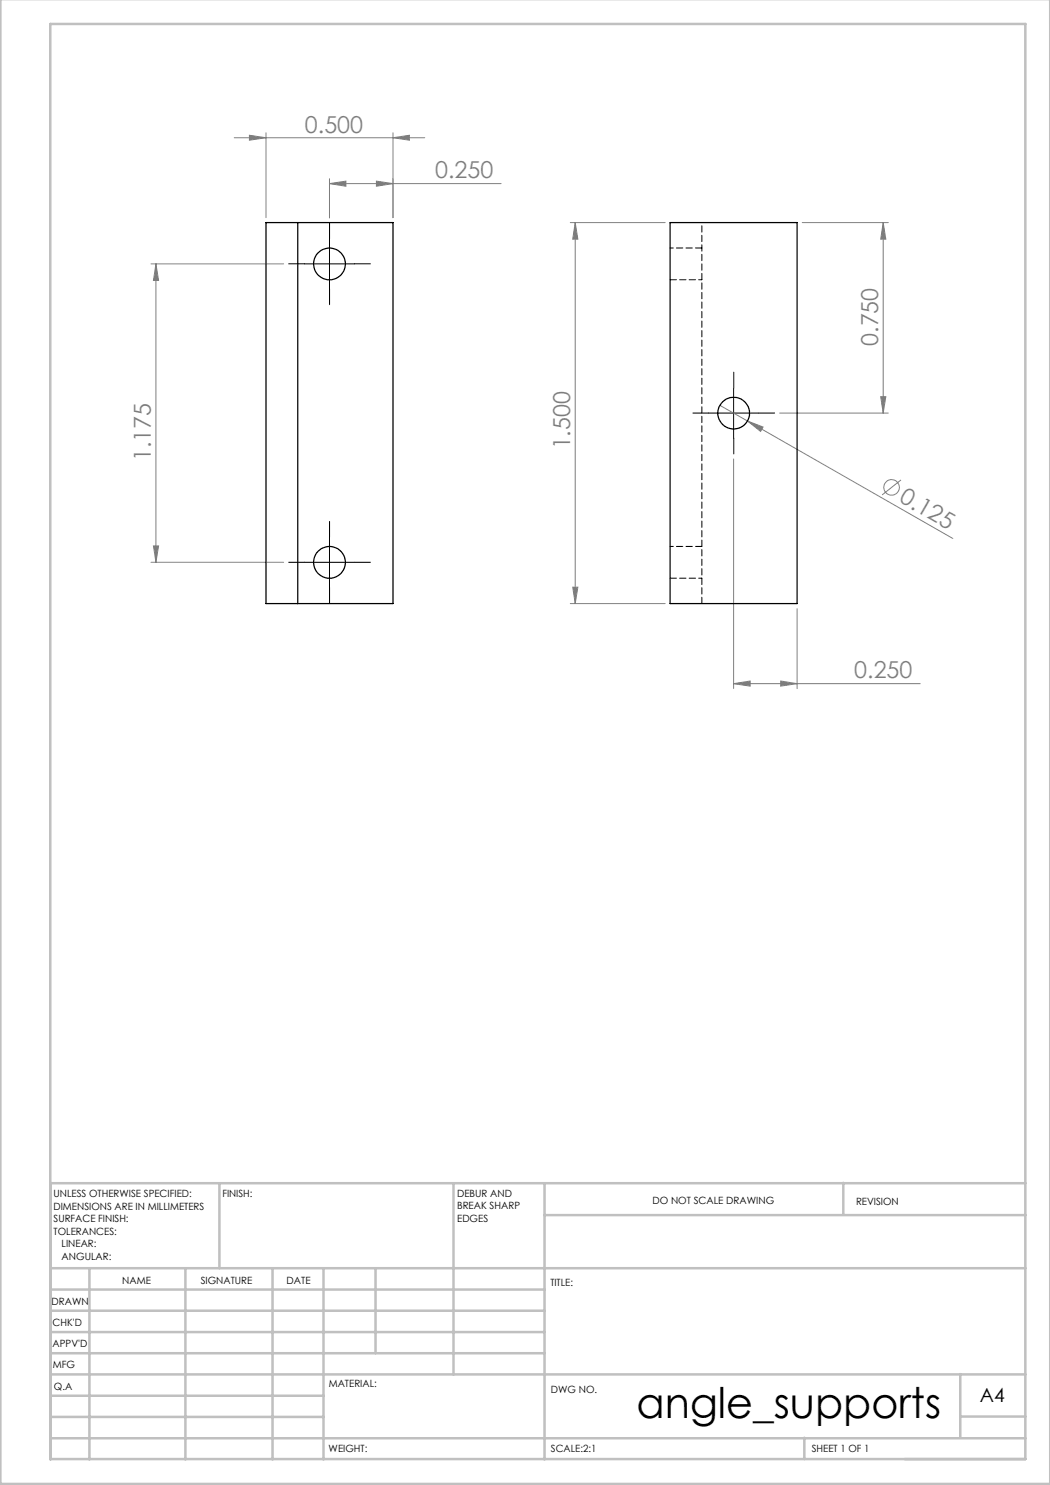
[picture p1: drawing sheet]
<svg xmlns="http://www.w3.org/2000/svg" width="210mm" height="297mm" viewBox="0 0 210 297" stroke-linecap="round" stroke-linejoin="round" font-family="sans-serif">
<g fill="none" stroke="#808080" stroke-width=".2">
<path d="M46.8 27.5h38.1M49.9 27.1l3.3 .4-3.3 .5zM53.2 26.6v16.9M65.9 36.7l3.3-.5v1zM65.9 35.7v7.9M65.9 36.7h34.3M75.3 36.2l3.3 .5-3.3 .5zM78.6 27.5l3.3-.4v.9zM78.6 26.6v16.9M30.2 52.8h26.5M31.2 52.8l.5 3.3h-1zM31.2 52.8v59.7"/>
<path d="M114.1 44.5h18.9M115 44.5v76.2M115 44.5l.6 3.3h-1.1zM160.4 44.5h17.3M176.6 44.5v38.1M176.6 44.5l.6 3.3h-1.1zM176.1 79.3h1.1l-.6 3.3zM144 81.1l5.5 3.1M146.7 91.8v45.9M149.5 84.2l3.1 1.2-.5 .9zM149.5 84.2l41.1 23.5M155.9 82.6h21.8"/>
<path d="M180.2 96l-3.8 3M30.2 112.5h26.5M30.7 109.2h1l-.5 3.3zM114.5 117.4h1.1l-.6 3.3zM114.1 120.7h18.9M146.7 136.7l3.3-.5v1zM146.7 136.7h37.3M156.1 136.2l3.3 .5-3.3 .5zM159.4 121.7v16"/>
<circle cx="178.3" cy="97.5" r="1.56"/>
</g>
<path d="M60.9 52.8h-3.2M65.9 47.8v-3.2M65.9 57.8v3.1M70.9 52.8h3.2M146.8 77.6v-3.2M141.8 82.6h-3.2M146.8 87.6v3.2M151.8 82.6h3.1M60.9 112.5h-3.2M65.9 107.5v-3.2M65.9 117.5v3.1M70.9 112.5h3.2" fill="none" stroke="#000" stroke-width=".2" stroke-dasharray="15.2 1.3 1.3 1.3"/>
<path d="M60.9 52.8h10M65.9 47.8v10M146.7 77.6v10M141.7 82.6h10M60.9 112.5h10M65.9 107.5v10" fill="none" stroke="#000" stroke-width=".2"/>
<g fill="none" stroke="#c0c0c0" stroke-width=".5">
<path d="M.1 -.1v296.9h209.9v-296.9M10.1 4.8h195v287h-195zM43.9 236.6v17M90.7 236.6v38.3M108.9 236.6v55.3M168.7 236.6v6.3M205.1 236.6h-195v55.3M10.1 253.6h195M10.1 257.9h98.8M17.9 253.6v38.3M37.1 253.6v38.3M54.5 253.6v38.3"/>
<path d="M64.7 253.6v38.3M75.1 253.6v17M108.9 243h96.2M10.1 270.6h98.8M10.1 266.4h98.8M10.1 262.1h98.8M10.1 279.1h54.6M10.1 274.9h195M192.1 274.8v12.7M10.1 287.7h195M10.1 283.4h54.6M160.9 287.5v4.3"/>
<path d="M192.1 283.3h13"/>
</g>
<g fill="#808080">
<path d="M149.5 84.2l3.1 1.2-.5 .9z"/>
<path d="M78.6 27.5l3.3-.4v.9zM49.9 27.1l3.3 .4-3.3 .5z"/>
<path d="M65.9 36.7l3.3-.5v1zM75.3 36.2l3.3 .5-3.3 .5zM146.7 136.7l3.3-.5v1zM156.1 136.2l3.3 .5-3.3 .5z"/>
<path d="M176.1 79.3h1.1l-.6 3.3zM176.6 44.5l.6 3.3h-1.1zM114.5 117.4h1.1l-.6 3.3zM115 44.5l.6 3.3h-1.1z"/>
<path d="M31.2 52.8l.5 3.3h-1zM30.7 109.2h1l-.5 3.3z"/>
</g>
<g fill="none" stroke="#000" stroke-width=".25">
<path d="M53.2 44.5h25.4v76.2h-25.4zM59.5 44.5v76.2M134 44.5h25.4v76.2h-25.4z"/>
<circle cx="65.9" cy="52.8" r="3.2"/>
<circle cx="146.7" cy="82.6" r="3.2"/>
<circle cx="65.9" cy="112.5" r="3.2"/>
</g>
<path d="M134 55.9h6.4M140.4 49.6h-6.4M134 115.6h6.4M140.4 109.3h-6.4M140.4 120.7v-76.2" fill="none" stroke="#000" stroke-width=".2" stroke-dasharray="1.3 .6"/>
<text font-size="8.5" x="127.3" y="283.5">angle_supports</text>
<g font-size="4.7" fill="#808080">
<text x="61" y="26.5">0.500</text>
<text x="87.1" y="35.7">0.250</text>
<text x="175.6" y="69.2" transform="rotate(-90 175.6 69.2)">0.750</text>
<text x="114.1" y="89.9" transform="rotate(-90 114.1 89.9)">1.500</text>
<text x="30.2" y="92.3" transform="rotate(-90 30.2 92.3)">1.175</text>
<text x="179.6" y="100.2" transform="rotate(30 179.6 100.2)">0.125</text>
<text x="170.9" y="135.7">0.250</text>
</g>
<text font-size="3.9" x="196" y="280.4">A4</text>
<g font-size="2">
<text x="10.7" y="239.5">UNLESS OTHERWISE SPECIFIED:</text>
<text x="44.5" y="239.5">FINISH:</text>
<text x="91.4" y="239.4">DEBUR AND</text>
<text x="10.7" y="242">DIMENSIONS ARE IN MILLIMETERS</text>
<text x="10.7" y="244.5">SURFACE FINISH:</text>
<text x="91.4" y="241.9">BREAK SHARP</text>
<text x="91.4" y="244.4">EDGES</text>
<text x="130.5" y="240.8">DO NOT SCALE DRAWING</text>
<text x="171.2" y="241">REVISION</text>
<text x="10.7" y="247">TOLERANCES:</text>
<text x="12.3" y="249.5">LINEAR:</text>
<text x="12.3" y="252">ANGULAR:</text>
<text x="24.4" y="256.9">NAME</text>
<text x="40.1" y="256.8">SIGNATURE</text>
<text x="57.3" y="256.8">DATE</text>
<text x="110.1" y="257.1">TITLE:</text>
<text x="10.3" y="260.9">DRAWN</text>
<text x="10.5" y="269.3">APPV'D</text>
<text x="10.5" y="265.2">CHK'D</text>
<text x="10.6" y="273.6">MFG</text>
<text x="10.8" y="278">Q.A</text>
<text x="65.8" y="277.4">MATERIAL:</text>
<text x="110.2" y="278.5">DWG NO.</text>
<text x="65.7" y="290.4">WEIGHT:</text>
<text x="110.2" y="290.5">SCALE:2:1</text>
<text x="162.4" y="290.4">SHEET 1 OF 1</text>
</g>
</svg>
